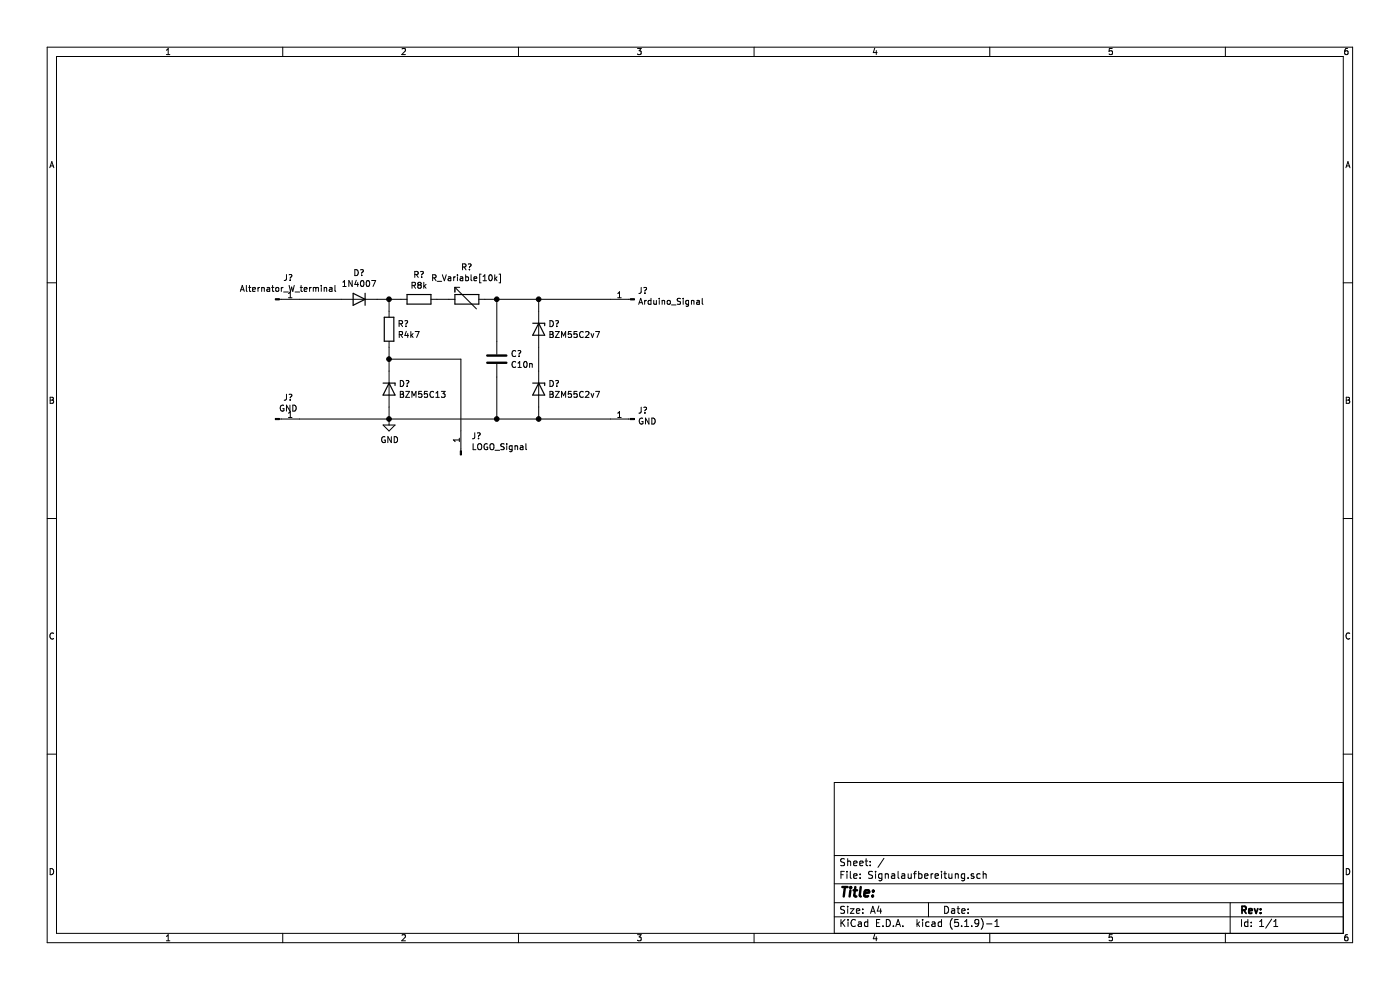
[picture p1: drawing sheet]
EESchema Schematic File Version 4
EELAYER 30 0
EELAYER END
$Descr A4 11693 8268
encoding utf-8
Sheet 1 1
Title ""
Date ""
Rev ""
Comp ""
Comment1 ""
Comment2 ""
Comment3 ""
Comment4 ""
$EndDescr
$Comp
L Connector:Conn_01x01_Male J?
U 1 1
P 2300 2500
F 0 "J?" H 2408 2681 50  0000 C CNN
F 1 "Alternator_W_terminal" H 2408 2590 50  0000 C CNN
F 2 "" H 2300 2500 50  0001 C CNN
F 3 "~" H 2300 2500 50  0001 C CNN
	1    2300 2500
	1    0    0    -1  
$EndComp
$Comp
L Connector:Conn_01x01_Male J?
U 1 1
P 2300 3500
F 0 "J?" H 2408 3681 50  0000 C CNN
F 1 "GND" H 2408 3590 50  0000 C CNN
F 2 "" H 2300 3500 50  0001 C CNN
F 3 "~" H 2300 3500 50  0001 C CNN
	1    2300 3500
	1    0    0    -1  
$EndComp
$Comp
L Diode:1N4007 D?
U 1 1
P 3000 2500
F 0 "D?" H 3000 2283 50  0000 C CNN
F 1 "1N4007" H 3000 2374 50  0000 C CNN
F 2 "Diode_THT:D_DO-41_SOD81_P10.16mm_Horizontal" H 3000 2325 50  0001 C CNN
F 3 "http://www.vishay.com/docs/88503/1n4001.pdf" H 3000 2500 50  0001 C CNN
	1    3000 2500
	-1   0    0    1   
$EndComp
$Comp
L Device:R R?
U 1 1
P 3250 2750
F 0 "R?" H 3320 2796 50  0000 L CNN
F 1 "R4k7" H 3320 2705 50  0000 L CNN
F 2 "" V 3180 2750 50  0001 C CNN
F 3 "~" H 3250 2750 50  0001 C CNN
	1    3250 2750
	1    0    0    -1  
$EndComp
$Comp
L Device:R R?
U 1 1
P 3500 2500
F 0 "R?" V 3293 2500 50  0000 C CNN
F 1 "R8k" V 3384 2500 50  0000 C CNN
F 2 "" V 3430 2500 50  0001 C CNN
F 3 "~" H 3500 2500 50  0001 C CNN
	1    3500 2500
	0    1    1    0   
$EndComp
$Comp
L Device:R_Variable R?
U 1 1
P 3900 2500
F 0 "R?" V 4165 2500 50  0000 C CNN
F 1 "R_Variable[10k]" V 4074 2500 50  0000 C CNN
F 2 "" V 3830 2500 50  0001 C CNN
F 3 "~" H 3900 2500 50  0001 C CNN
	1    3900 2500
	0    -1   -1   0   
$EndComp
$Comp
L Device:C C?
U 1 1
P 4150 3000
F 0 "C?" H 4265 3046 50  0000 L CNN
F 1 "C10n" H 4265 2955 50  0000 L CNN
F 2 "" H 4188 2850 50  0001 C CNN
F 3 "~" H 4150 3000 50  0001 C CNN
	1    4150 3000
	1    0    0    -1  
$EndComp
$Comp
L Diode:BZM55Cxx D?
U 1 1
P 4500 3250
F 0 "D?" V 4454 3330 50  0000 L CNN
F 1 "BZM55C2v7" V 4545 3330 50  0000 L CNN
F 2 "Diode_SMD:D_MicroMELF" H 4500 3075 50  0001 C CNN
F 3 "http://www.vishay.com/docs/85597/bzm55.pdf" H 4500 3250 50  0001 C CNN
	1    4500 3250
	0    1    1    0   
$EndComp
$Comp
L Diode:BZM55Cxx D?
U 1 1
P 4500 2750
F 0 "D?" V 4454 2830 50  0000 L CNN
F 1 "BZM55C2v7" V 4545 2830 50  0000 L CNN
F 2 "Diode_SMD:D_MicroMELF" H 4500 2575 50  0001 C CNN
F 3 "http://www.vishay.com/docs/85597/bzm55.pdf" H 4500 2750 50  0001 C CNN
	1    4500 2750
	0    1    1    0   
$EndComp
Wire Wire Line
	2500 2500 2850 2500
Wire Wire Line
	3150 2500 3250 2500
Wire Wire Line
	3250 2600 3250 2500
Connection ~ 3250 2500
Wire Wire Line
	3250 2500 3350 2500
Wire Wire Line
	3250 3100 3250 3000
Wire Wire Line
	2500 3500 3250 3500
Wire Wire Line
	3250 3500 3250 3400
Wire Wire Line
	3250 3500 4150 3500
Connection ~ 3250 3500
Wire Wire Line
	4500 3400 4500 3500
Connection ~ 4500 3500
Wire Wire Line
	4500 3500 5100 3500
Wire Wire Line
	4150 3150 4150 3500
Connection ~ 4150 3500
Wire Wire Line
	4150 3500 4500 3500
Wire Wire Line
	4150 2850 4150 2500
Wire Wire Line
	4150 2500 4050 2500
Wire Wire Line
	3650 2500 3750 2500
Wire Wire Line
	4150 2500 4500 2500
Wire Wire Line
	4500 2500 4500 2600
Connection ~ 4150 2500
Wire Wire Line
	4500 2900 4500 3100
Wire Wire Line
	4500 2500 5100 2500
Connection ~ 4500 2500
Wire Wire Line
	3250 3000 3850 3000
Wire Wire Line
	3850 3000 3850 3600
Connection ~ 3250 3000
Wire Wire Line
	3250 3000 3250 2900
$Comp
L Connector:Conn_01x01_Male J?
U 1 1
P 5300 2500
F 0 "J?" H 5272 2432 50  0000 R CNN
F 1 "Arduino_Signal" H 5272 2523 50  0000 R CNN
F 2 "" H 5300 2500 50  0001 C CNN
F 3 "~" H 5300 2500 50  0001 C CNN
	1    5300 2500
	-1   0    0    1   
$EndComp
$Comp
L Connector:Conn_01x01_Male J?
U 1 1
P 5300 3500
F 0 "J?" H 5272 3432 50  0000 R CNN
F 1 "GND" H 5272 3523 50  0000 R CNN
F 2 "" H 5300 3500 50  0001 C CNN
F 3 "~" H 5300 3500 50  0001 C CNN
	1    5300 3500
	-1   0    0    1   
$EndComp
$Comp
L Connector:Conn_01x01_Male J?
U 1 1
P 3850 3800
F 0 "J?" V 4004 3712 50  0000 R CNN
F 1 "LOGO_Signal" V 3913 3712 50  0000 R CNN
F 2 "" H 3850 3800 50  0001 C CNN
F 3 "~" H 3850 3800 50  0001 C CNN
	1    3850 3800
	0    -1   -1   0   
$EndComp
$Comp
L power:GND #PWR0101
U 1 1
P 3250 3500
F 0 "#PWR0101" H 3250 3250 50  0001 C CNN
F 1 "GND" H 3255 3327 50  0000 C CNN
F 2 "" H 3250 3500 50  0001 C CNN
F 3 "" H 3250 3500 50  0001 C CNN
	1    3250 3500
	1    0    0    -1  
$EndComp
$Comp
L Diode:BZM55Cxx D?
U 1 1
P 3250 3250
F 0 "D?" V 3204 3330 50  0000 L CNN
F 1 "BZM55C13" V 3295 3330 50  0000 L CNN
F 2 "Diode_SMD:D_MicroMELF" H 3250 3075 50  0001 C CNN
F 3 "http://www.vishay.com/docs/85597/bzm55.pdf" H 3250 3250 50  0001 C CNN
	1    3250 3250
	0    1    1    0   
$EndComp
$EndSCHEMATC
